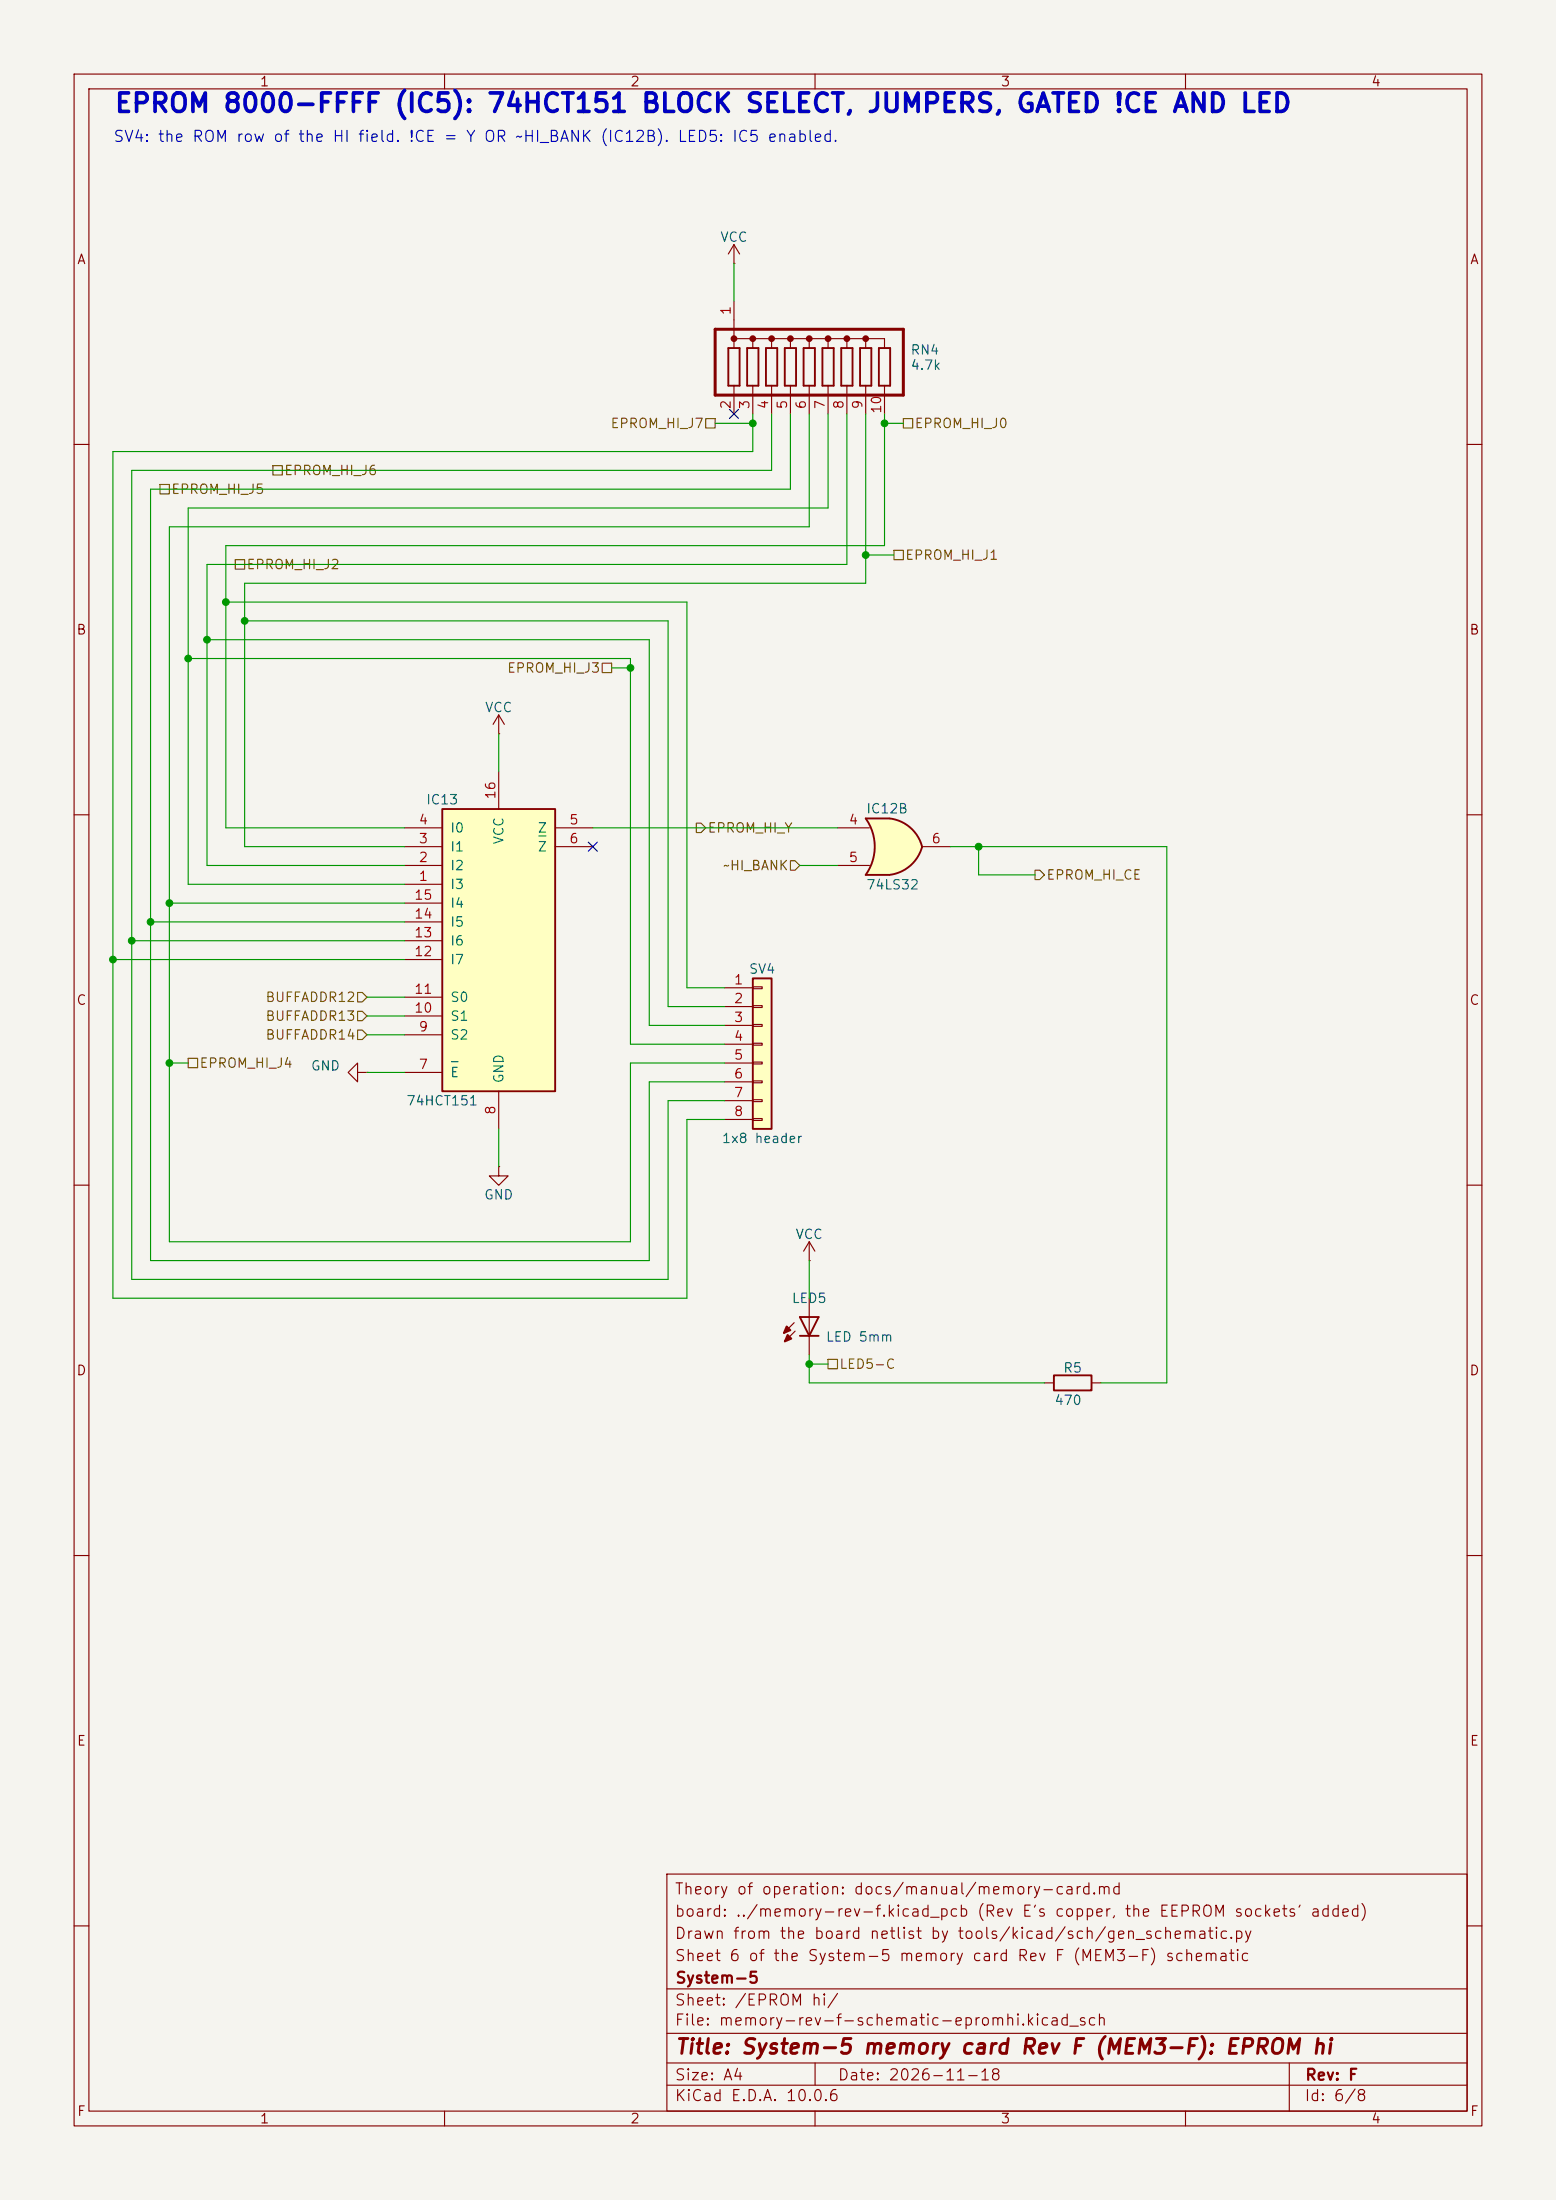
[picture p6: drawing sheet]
<svg xmlns="http://www.w3.org/2000/svg" width="210mm" height="297mm" viewBox="0 0 210 297" stroke-linecap="round" stroke-linejoin="round" font-family="sans-serif">
<path d="M0 0h210v297h-210z" fill="#f5f4ef" stroke="#f5f4ef" stroke-width=".13"/>
<g fill="none" stroke="#840000" stroke-width=".15">
<path d="M10 10h190v277h-190zM12 12h186v273h-186zM60 10v2M110 10v2M160 10v2M10 60h2M198 60h2M10 110h2M198 110h2M10 160h2M198 160h2M107.2 178.6l-1.4 1.4"/>
<path d="M107.3 179.7l-1.4 1.4M109.2 175.3v7.6M10 210h2M198 210h2M90 253h108v32h-108zM10 260h2M90 278.5h108M90 274.5h108M90 268.5h108M110 278.5v3M174 278.5v6.5M198 260h2"/>
<path d="M60 285v2M90 281.5h108M110 285v2M160 285v2"/>
</g>
<g fill="#840000" stroke="#840000" stroke-width=".25">
<path d="M106.2 179.1l.5 .5-.9 .4z"/>
<path d="M106.3 180.2l.5 .5-.9 .4z"/>
</g>
<path d="M107.9 177.8h2.6l-1.3 2.5zM107.9 180.3h2.6" fill="none" stroke="#840000" stroke-width=".25"/>
<path d="M59.7 109.2h15.2v38.1h-15.2z" fill="#ffffc2"/>
<path d="M98.3 47h1.5v5.1h-1.5zM100.8 47h1.6v5.1h-1.6zM103.4 47h1.5v5.1h-1.5zM105.9 47h1.5v5.1h-1.5zM108.5 47h1.5v5.1h-1.5zM111 47h1.5v5.1h-1.5zM113.5 47h1.6v5.1h-1.6zM116.1 47h1.5v5.1h-1.5zM118.6 47h1.5v5.1h-1.5zM59.7 109.2h15.2v38.1h-15.2zM142.2 185.7h5.1v2h-5.1z" fill="none" stroke="#840000" stroke-width=".25"/>
<g fill="none" stroke="#840000" stroke-width=".15">
<path d="M99.1 35.6h.1M99.1 33v2.6M99.1 33l-.8 1.3M99.1 33l.7 1.3M99.1 40.6v6.4M99.1 52.1v3.8M99.1 45.7h20.3v1.3M101.6 45.7v1.3M101.6 52.1v3.8M104.1 45.7v1.3M104.1 52.1v3.8M106.7 45.7v1.3"/>
<path d="M106.7 52.1v3.8M109.2 45.7v1.3M109.2 52.1v3.8M111.8 45.7v1.3M111.8 52.1v3.8M114.3 45.7v1.3M114.3 52.1v3.8M116.8 45.7v1.3M116.8 52.1v3.8M119.4 52.1v3.8M67.3 99.1h.1M67.3 96.5v2.6"/>
<path d="M67.3 96.5l-.8 1.3M67.3 96.5l.8 1.3M54.6 119.4h5.1M54.6 116.8h5.1M54.6 114.3h5.1M54.6 111.8h5.1M67.3 104.1v5.1M74.9 114.3h5.1M74.9 111.8h5.1M54.6 139.7h5.1M54.6 137.2h5.1M54.6 134.6h5.1"/>
<path d="M54.6 129.5h5.1M54.6 127h5.1M54.6 124.5h5.1M54.6 121.9h5.1M48.3 144.8v-1.3l-1.3 1.3 1.3 1.3v-1.3h1.2M49.5 144.8h.1M54.6 144.8h5.1M67.3 157.5v1.3h1.3l-1.3 1.2-1.3-1.2h1.3M67.3 157.5h.1M67.3 147.3v5.1M141 186.7h1.2M147.3 186.7h1.3"/>
</g>
<path d="M72.7 112.9h1M60.9 143.3h.9" fill="none" stroke="#006464" stroke-width=".15"/>
<g fill="none" stroke="#840000" stroke-width=".41">
<path d="M96.5 44.5h25.4v8.8h-25.4z"/>
<circle cx="99.1" cy="45.7" r=".25"/>
<circle cx="101.6" cy="45.7" r=".25"/>
<circle cx="104.1" cy="45.7" r=".25"/>
<circle cx="106.7" cy="45.7" r=".25"/>
<circle cx="109.2" cy="45.7" r=".25"/>
<circle cx="111.8" cy="45.7" r=".25"/>
<circle cx="114.3" cy="45.7" r=".25"/>
<circle cx="116.8" cy="45.7" r=".25"/>
</g>
<path d="M101.6 132.1h2.5v20.3h-2.5z" fill="#ffffc2"/>
<path d="M101.6 132.1h2.5v20.3h-2.5z" fill="none" stroke="#840000" stroke-width=".25"/>
<g fill="none" stroke="#840000" stroke-width=".15">
<path d="M97.8 133.4h3.8M97.8 135.9h3.8M97.8 138.4h3.8M101.6 133.2h1.3v.3h-1.3zM101.6 135.8h1.3v.2h-1.3zM101.6 138.3h1.3v.3h-1.3zM97.8 141h3.8M97.8 143.5h3.8M97.8 146.1h3.8M97.8 148.6h3.8M97.8 151.1h3.8M101.6 140.8h1.3v.3h-1.3z"/>
<path d="M101.6 143.4h1.3v.2h-1.3zM101.6 145.9h1.3v.3h-1.3zM101.6 148.5h1.3v.2h-1.3zM101.6 151h1.3v.3h-1.3z"/>
</g>
<path d="M116.8 110.5h3.2M116.8 118.1h3.2" fill="none" stroke="#ffffc2" stroke-width=".13"/>
<g fill="#ffffc2" stroke="#ffffc2" stroke-width=".13">
<path d="M119.4 112.9l5.1 1.4a5.2 5.2 0 0 1-4.5 3.8z"/>
<path d="M120 110.5a5.1 5.1 0 0 1 4.5 3.8l-5 1.3z"/>
</g>
<path d="M116.8 110.5h3.2v7.6h-3.2a6.7 6.7 0 0 0 0-7.6z" fill="#ffffc2"/>
<path d="M120 110.5h-3.2a6.6 6.6 0 0 1 0 7.6h3.2M120 110.5a5.1 5.1 0 0 1 4.5 3.8M124.5 114.3a5.2 5.2 0 0 1-4.5 3.8" fill="none" stroke="#840000" stroke-width=".25"/>
<path d="M113 111.8h4.3M113 116.8h4.3M124.5 114.3h3.8M109.2 170.2h.1M109.2 167.6l-.7 1.3M109.2 167.6l.8 1.3M109.2 167.6v2.6" fill="none" stroke="#840000" stroke-width=".15"/>
<g fill="none" stroke="#725600" stroke-width=".15">
<path d="M95.2 56.5h1.3v1.3h-1.3zM121.9 56.5h1.3v1.3h-1.3zM21.6 65.4h1.3v1.3h-1.3zM31.7 75.6h1.3v1.2h-1.3zM36.8 62.9h1.3v1.2h-1.3zM120.6 74.3h1.3v1.3h-1.3zM81.3 89.5h1.2v1.3h-1.2zM94 111.1h.6l.6 .7-.6 .6h-.6zM106.7 116.2h.6l.6 .6-.6 .7h-.6zM139.7 117.5h.6l.7 .6-.7 .6h-.6zM48.3 134h.6l.6 .6-.6 .7h-.6zM48.3 136.5h.6l.6 .7-.6 .6h-.6z"/>
<path d="M48.3 139.1h.6l.6 .6-.6 .6h-.6zM25.4 142.9h1.3v1.2h-1.3zM111.8 183.5h1.2v1.3h-1.2z"/>
</g>
<g fill="none" stroke="#009600" stroke-width=".15">
<path d="M99.1 35.6v5M96.5 57.2h5.1M101.6 55.9v5.1h-86.4v114.3h77.5v-24.2h5.1M104.1 55.9v7.6h-86.3v109.2h72.4v-24.1h7.6M106.7 55.9v10.1h-86.4v104.2h67.3v-24.1h10.2M109.2 55.9v15.2h-86.3v96.5h62.2v-24.1h12.7M111.8 55.9v12.7h-86.4v50.8h29.2M114.3 55.9v20.3h-86.4v40.6h26.7M116.8 55.9v22.8h-83.8v35.6h21.6M119.4 55.9v17.8h-88.9v38.1h24.1M119.4 57.2h2.5M116.8 74.9h3.8"/>
<path d="M25.4 88.9h59.7v52.1h12.7M27.9 86.4h59.7v52h10.2M30.5 81.3h62.2v52.1h5.1M33 83.8h57.2v52.1h7.6M67.3 99.1v5M82.5 90.2h2.6M80 111.8h33M107.9 116.8h5.1M128.3 114.3h29.2v72.4h-8.9M132.1 114.3v3.8h7.6M15.2 129.5h39.4M17.8 127h36.8"/>
<path d="M20.3 124.5h34.3M22.9 121.9h31.7M49.5 134.6h5.1M49.5 139.7h5.1M49.5 137.2h5.1M22.9 143.5h2.5M49.5 144.8h5.1M67.3 152.4v5.1M109.2 170.2v5.1M109.2 184.2h2.6M109.2 182.9v3.8h31.8"/>
</g>
<path d="M98.5 55.3l1.2 1.2M99.7 55.3l-1.2 1.2M79.4 113.7l1.2 1.2M80.6 113.7l-1.2 1.2" fill="none" stroke="#000084" stroke-width=".15"/>
<g fill="#009600" stroke="#009600" stroke-width=".13">
<circle cx="116.8" cy="74.9" r=".46"/>
<circle cx="119.4" cy="57.2" r=".46"/>
<circle cx="101.6" cy="57.2" r=".46"/>
<circle cx="109.2" cy="184.2" r=".46"/>
<circle cx="132.1" cy="114.3" r=".46"/>
<circle cx="85.1" cy="90.2" r=".46"/>
<circle cx="30.5" cy="81.3" r=".46"/>
<circle cx="33" cy="83.8" r=".46"/>
<circle cx="20.3" cy="124.5" r=".46"/>
<circle cx="27.9" cy="86.4" r=".46"/>
<circle cx="25.4" cy="88.9" r=".46"/>
<circle cx="22.9" cy="121.9" r=".46"/>
<circle cx="17.8" cy="127" r=".46"/>
<circle cx="15.2" cy="129.5" r=".46"/>
<circle cx="22.9" cy="143.5" r=".46"/>
</g>
<text font-size="2.5" fill="#0000c2" x="15.3" y="15.8">EPROM 8000-FFFF (IC5): 74HCT151 BLOCK SELECT, JUMPERS, GATED !CE AND LED</text>
<text font-size="2" fill="#840000" x="91" y="277.8">Title: System-5 memory card Rev F (MEM3-F): EPROM hi</text>
<text font-size="1.5" fill="#0000c2" x="15.2" y="19.5">SV4: the ROM row of the HI field. !CE = Y OR ~HI_BANK (IC12B). LED5: IC5 enabled.</text>
<g font-size="1.5" fill="#840000">
<text x="91" y="256.1">Theory of operation: docs/manual/memory-card.md</text>
<text x="91" y="262.1">Drawn from the board netlist by tools/kicad/sch/gen_schematic.py</text>
<text x="91" y="259.1">board: ../memory-rev-f.kicad_pcb (Rev E's copper, the EEPROM sockets' added)</text>
<text x="91" y="265.1">Sheet 6 of the System-5 memory card Rev F (MEM3-F) schematic</text>
<text x="91.1" y="268.1">System-5</text>
<text x="91" y="273.8">File: memory-rev-f-schematic-epromhi.kicad_sch</text>
<text x="91" y="271.1">Sheet: /EPROM hi/</text>
<text x="91" y="281.2">Size: A4</text>
<text x="113" y="281.2">Date: 2026-11-18</text>
<text x="176.1" y="281.2">Rev: F</text>
<text x="91" y="284">KiCad E.D.A. 10.0.6</text>
<text x="176" y="284">Id: 6/8</text>
</g>
<g font-size="1.3" fill="#840000">
<text x="35" y="12">1</text>
<text x="85" y="12">2</text>
<text x="135" y="12">3</text>
<text x="185" y="12">4</text>
<text x="10.3" y="36">A</text>
<text x="198.3" y="36">A</text>
<text x="10.2" y="86">B</text>
<text x="198.2" y="86">B</text>
<text x="10.2" y="136">C</text>
<text x="198.2" y="136">C</text>
<text x="10.2" y="186">D</text>
<text x="198.2" y="186">D</text>
<text x="10.3" y="236">E</text>
<text x="198.3" y="236">E</text>
<text x="10.3" y="286">F</text>
<text x="35" y="287">1</text>
<text x="85" y="287">2</text>
<text x="135" y="287">3</text>
<text x="185" y="287">4</text>
<text x="198.3" y="286">F</text>
</g>
<g font-size="1.3" fill="#006464">
<text x="97.1" y="33">VCC</text>
<text x="122.8" y="48.2">RN4</text>
<text x="122.8" y="50.2">4.7k</text>
<text x="65.4" y="96.5">VCC</text>
<text x="57.4" y="108.9">IC13</text>
<text x="60.7" y="112.7">I0</text>
<text x="72.5" y="112.7">Z</text>
<text x="116.8" y="110.1">IC12B</text>
<text x="60.7" y="117.8">I2</text>
<text x="60.7" y="115.3">I1</text>
<text x="68.3" y="114.1" transform="rotate(-90 68.3 114.1)">VCC</text>
<text x="72.5" y="115.3">Z</text>
<text x="60.7" y="120.3">I3</text>
<text x="60.7" y="125.4">I5</text>
<text x="60.7" y="122.9">I4</text>
<text x="116.8" y="120.4">74LS32</text>
<text x="60.7" y="130.5">I7</text>
<text x="60.7" y="128">I6</text>
<text x="101" y="131.8">SV4</text>
<text x="60.7" y="135.6">S0</text>
<text x="60.7" y="140.7">S2</text>
<text x="60.7" y="138.1">S1</text>
<text x="41.9" y="144.8">GND</text>
<text x="54.8" y="149.6">74HCT151</text>
<text x="60.7" y="145.7">E</text>
<text x="68.3" y="146.3" transform="rotate(-90 68.3 146.3)">GND</text>
<text x="97.3" y="154.6">1x8 header</text>
<text x="65.2" y="162.3">GND</text>
<text x="107.3" y="167.6">VCC</text>
<text x="106.8" y="176.2">LED5</text>
<text x="111.4" y="181.4">LED 5mm</text>
<text x="143.4" y="185.6">R5</text>
<text x="142.2" y="190">470</text>
</g>
<g font-size="1.3" fill="#a90000">
<text x="98.9" y="42.6" transform="rotate(-90 98.9 42.6)">1</text>
<text x="98.9" y="55.3" transform="rotate(-90 98.9 55.3)">2</text>
<text x="101.5" y="55.3" transform="rotate(-90 101.5 55.3)">3</text>
<text x="104" y="55.3" transform="rotate(-90 104 55.3)">4</text>
<text x="106.5" y="55.3" transform="rotate(-90 106.5 55.3)">5</text>
<text x="109.1" y="55.3" transform="rotate(-90 109.1 55.3)">6</text>
<text x="111.6" y="55.3" transform="rotate(-90 111.6 55.3)">7</text>
<text x="114.2" y="55.3" transform="rotate(-90 114.2 55.3)">8</text>
<text x="116.7" y="55.3" transform="rotate(-90 116.7 55.3)">9</text>
<text x="119.2" y="55.9" transform="rotate(-90 119.2 55.9)">10</text>
<text x="56.4" y="111.6">4</text>
<text x="67.2" y="108" transform="rotate(-90 67.2 108)">16</text>
<text x="76.7" y="111.6">5</text>
<text x="114.5" y="111.6">4</text>
<text x="56.4" y="119.2">1</text>
<text x="56.4" y="116.7">2</text>
<text x="56.4" y="114.2">3</text>
<text x="76.7" y="114.2">6</text>
<text x="114.5" y="116.7">5</text>
<text x="125.6" y="114.2">6</text>
<text x="55.8" y="124.3">14</text>
<text x="55.8" y="121.8">15</text>
<text x="55.8" y="129.4">12</text>
<text x="55.8" y="126.9">13</text>
<text x="55.8" y="137">10</text>
<text x="55.8" y="134.5">11</text>
<text x="99" y="133.2">1</text>
<text x="99" y="135.8">2</text>
<text x="56.4" y="139.6">9</text>
<text x="99" y="138.3">3</text>
<text x="99" y="140.8">4</text>
<text x="99" y="143.4">5</text>
<text x="56.4" y="144.6">7</text>
<text x="99" y="145.9">6</text>
<text x="99" y="148.5">7</text>
<text x="67.2" y="150.6" transform="rotate(-90 67.2 150.6)">8</text>
<text x="99" y="151">8</text>
</g>
<g font-size="1.3" fill="#725600">
<text x="82.3" y="58.1">EPROM_HI_J7</text>
<text x="123.4" y="58.1">EPROM_HI_J0</text>
<text x="38.3" y="64.5">EPROM_HI_J6</text>
<text x="23" y="67">EPROM_HI_J5</text>
<text x="33.2" y="77.2">EPROM_HI_J2</text>
<text x="122.1" y="75.9">EPROM_HI_J1</text>
<text x="68.3" y="91.1">EPROM_HI_J3</text>
<text x="95.4" y="112.7">EPROM_HI_Y</text>
<text x="97.5" y="117.8">~HI_BANK</text>
<text x="141.1" y="119.1">EPROM_HI_CE</text>
<text x="35.7" y="135.6">BUFFADDR12</text>
<text x="35.7" y="138.1">BUFFADDR13</text>
<text x="35.7" y="140.7">BUFFADDR14</text>
<text x="26.8" y="144.5">EPROM_HI_J4</text>
<text x="113.2" y="185.1">LED5-C</text>
</g>
</svg>
